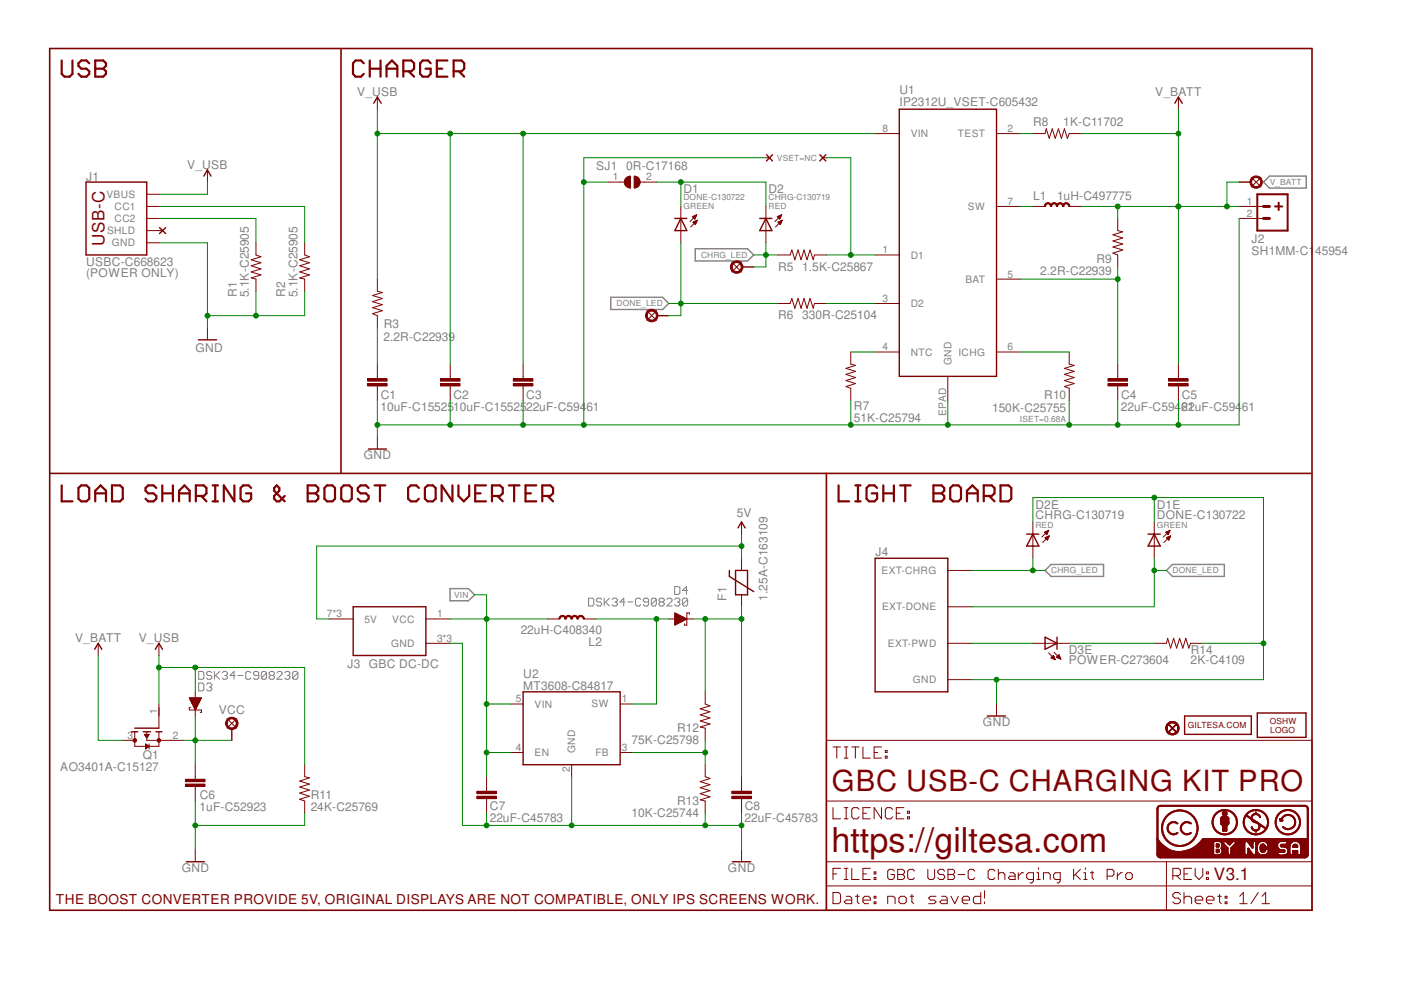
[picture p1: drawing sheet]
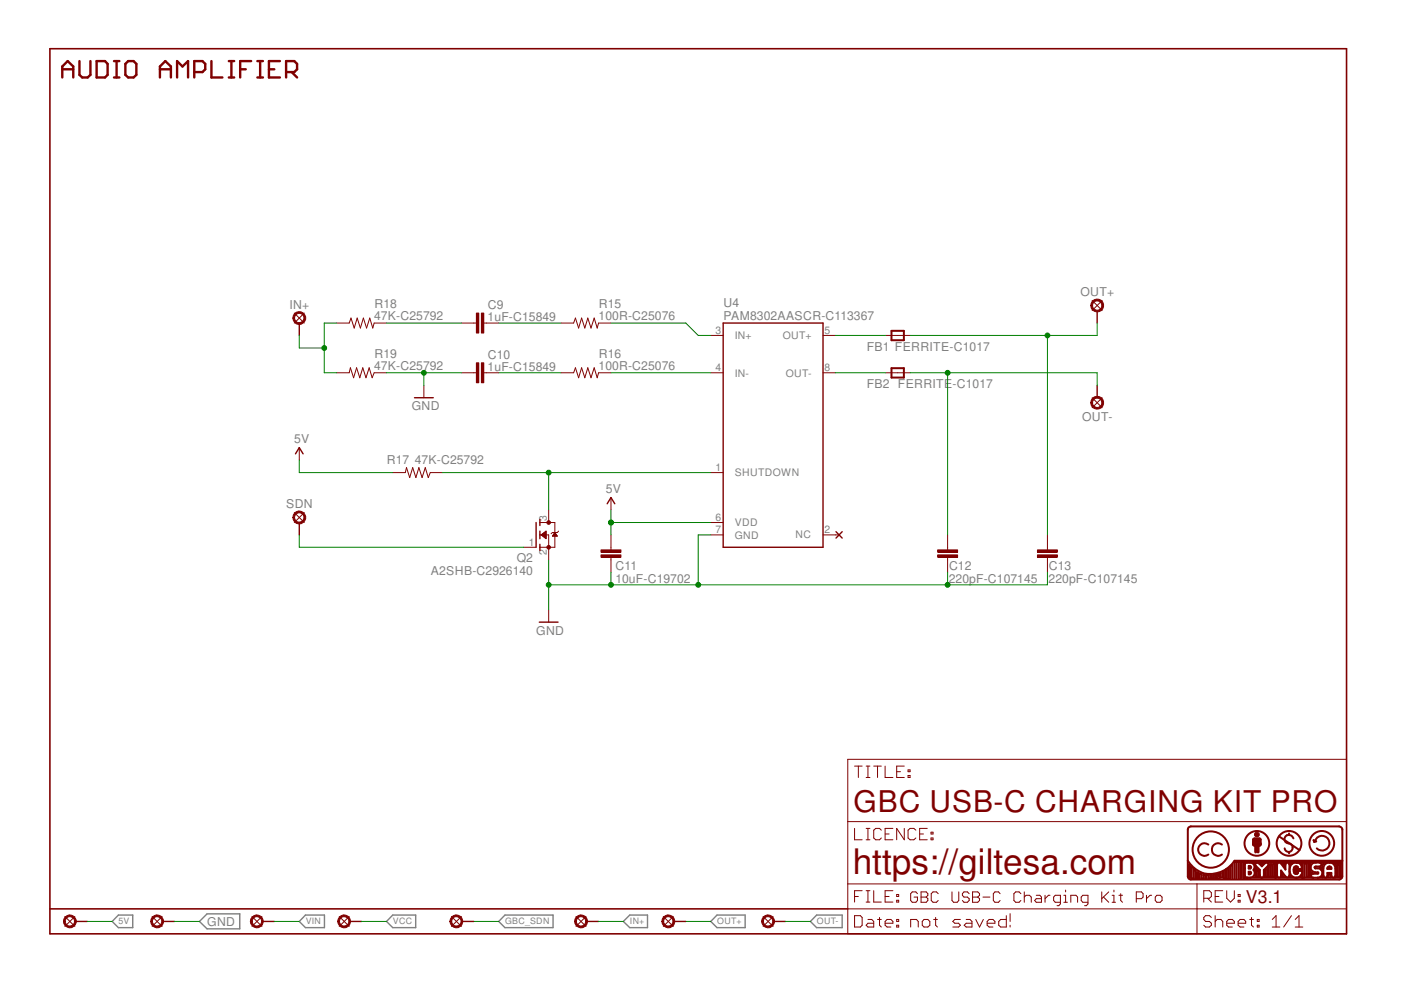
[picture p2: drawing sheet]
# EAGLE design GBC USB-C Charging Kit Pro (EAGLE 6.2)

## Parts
C1  10uF-C15525  C0402_S  [C0402_S]
C2  10uF-C15525  C0402_S  [C0402_S]
C3  22uF-C59461  C0603_SMALL  [C0603_S]
C4  22uF-C59461  C0603_SMALL  [C0603_S]
C5  22uF-C59461  C0603_SMALL  [C0603_S]
C6  1uF-C52923  C0402_S  [C0402_S]
C7  22uF-C45783  C0805_SMALL  [C0805_S]
C8  22uF-C45783  C0805_SMALL  [C0805_S]
C9  1uF-C15849  C0603_SMALL  [C0603_S]
C10  1uF-C15849  C0603_SMALL  [C0603_S]
C11  10uF-C19702  C0603_SMALL  [C0603_S]
C12  220pF-C107145  C0805_SMALL  [C0805_S]
C13  220pF-C107145  C0805_SMALL  [C0805_S]
D1  DONE-C130722  L0402  [L0402]
D1E  DONE-C130722  L0402  [L0402]
D2  CHRG-C130719  L0402  [L0402]
D2E  CHRG-C130719  L0402  [L0402]
D3  DSK34-C908230  DIODE-SCHOTTKY_SOD-123FL  [SOD-123FL]
D3E  POWER-C273604  L0402  [L0402]
D4  DSK34-C908230  DIODE-SCHOTTKY_SOD-123FL  [SOD-123FL]
F1  1.25A-C163109  FUSE0603_S  [F0603_S]
FB1  FERRITE-C1017  MICROBUILDER_FERRITE_SMALL  [MICROBUILDER__0805MP_S]
FB2  FERRITE-C1017  MICROBUILDER_FERRITE_SMALL  [MICROBUILDER__0805MP_S]
FD1  FIDUCIALUFIDUCIAL  [FIDUCIAL-MICRO]
FD2  FIDUCIALUFIDUCIAL  [FIDUCIAL-MICRO]
FD3  FIDUCIALUFIDUCIAL  [FIDUCIAL-MICRO]
J1  USBC-C668623  USB-CPOWER  [USB-C_6P]
J2  SH1MM-C145954  JST-21MM  [JST-2-1MM-SMD_RIGHT]
J3  GBC DC-DC  GBC_DC_DCDIP_V2  [GBC_DC_DC_DIP_V2]
J4  GBC_LED_V2  [GBC_LED_V2]
L1  1uH-C497775  INDUCTOR_2  [PSPMAA0402]
L2  22uH-C408340  INDUCTOR_2  [PSPMAA0402]
LOGO2  OSHW_LOGO_FILLX0150-NT  [OSHW_FILLX150_NOTEXT]
PP1  SOLDER_PAD-1.5  [SOLDER_PAD_1.5]
PP2  SOLDER_PAD-1.5  [SOLDER_PAD_1.5]
PP3  SOLDER_PAD-1.5  [SOLDER_PAD_1.5]
PP4  SOLDER_PAD-1.5  [SOLDER_PAD_1.5]
PP5  SOLDER_PAD-1.5  [SOLDER_PAD_1.5]
PP6  SOLDER_PAD-1.5  [SOLDER_PAD_1.5]
PP7  SOLDER_PAD-1.5  [SOLDER_PAD_1.5]
PP8  SOLDER_PAD-1.5  [SOLDER_PAD_1.5]
Q1  AO3401A-C15127  AO3401A_SMALL  [SOT23-3_S]
Q2  A2SHB-C2926140  MOSFET-NCHANNEL_SMALL  [SOT23-3_S]
R1  5.1K-C25905  R0402  [R0402]
R2  5.1K-C25905  R0402  [R0402]
R3  2.2R-C22939  R0603_SMALL  [R0603_S]
R5  1.5K-C25867  R0402  [R0402]
R6  330R-C25104  R0402  [R0402]
R7  51K-C25794  R0402  [R0402]
R8  1K-C11702  R0402  [R0402]
R9  2.2R-C22939  R0603_SMALL  [R0603_S]
R10  150K-C25755  R0402  [R0402]
R11  24K-C25769  R0402  [R0402]
R12  75K-C25798  R0402  [R0402]
R13  10K-C25744  R0402  [R0402]
R14  2K-C4109  R0402  [R0402]
R15  100R-C25076  R0402  [R0402]
R16  100R-C25076  R0402  [R0402]
R17  47K-C25792  R0402  [R0402]
R18  47K-C25792  R0402  [R0402]
R19  47K-C25792  R0402  [R0402]
SJ1  0R-C17168  JUMPER-SMD0402  [JUMPER-SMD_0402]
U1  IP2312U_VSET-C605432  IP2312_CUSTOM  [IP2312]
U2  MT3608-C84817  MT3608"  [SOT-23-6]
U4  PAM8302AASCR-C113367  PAM8302A_ASCR  [PAM8302AASCR]
U$1  VCC  PAD_1.25  [PAD_1.25]
U$2  SDN  PAD_1.0  [PAD_1.0]
U$3  CHRG_LED  SOLDER_PAD-1.3  [SOLDER_PAD_1.3]
U$6  CC-BY-NC-SA15MM  [CC-BY-NC-SA_15MM]
U$16  GILTESA.COM_MASK  [GILTESA.COM_MASK]
U$17  CC-NC-BCNIX  [CC-NC-B_NIX]
U$20  OUT+  SOLDER_PAD-2.0  [SOLDER_PAD_2.0]
U$21  CC-NC-BCNIX  [CC-NC-B_NIX]
U$23  OUT-  SOLDER_PAD-2.0  [SOLDER_PAD_2.0]
U$24  CHRG_LED  SOLDER_PAD-1.3  [SOLDER_PAD_1.3]
U$25  DONE_LED  SOLDER_PAD-1.3  [SOLDER_PAD_1.3]
U$30  IN+  SOLDER_PAD-1.3  [SOLDER_PAD_1.3]

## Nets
5V: C11.1 F1.2 J3.7(5V) J3.7_1(5V) J3.7_2(5V) PP1.P$1 R17.2 U4.6(VDD)
CHRG_LED: D2.A D2E.A J4.EXT-CHRG R5.1 U$24.P$1
DONE_LED: D1.A D1E.A J4.EXT-DONE R6.1 U$25.P$1
GBC_SDN: PP5.P$1 Q2.1(G) U$2.P$1
GND: C1.1 C2.1 C3.1 C4.1 C5.1 C6.2 C7.1 C8.1 C10.2 C11.2 C12.2 C13.2 D1E.C D2E.C J1.GND1(GND) J1.GND2(GND) J2.2 J3.3(GND) J3.3_1(GND) J3.3_2(GND) J4.GND PP2.P$1 Q2.2(S) R1.2 R2.2 R7.1 R10.1 R11.1 R13.2 R14.1 R19.1 SJ1.1 U1.EPAD(GND) U2.2(GND) U4.7(GND)
IN+: PP6.P$1 R18.1 R19.2 U$30.P$1
N$1: D1.C D2.C SJ1.2
N$2: C8.2 D4.C F1.1 R12.1
N$3: D4.A L2.P$2 U2.1(SW)
N$4: J1.B5(CC2) R1.1
N$6: R8.2 U1.2(TEST)
N$7: R12.2 R13.1 U2.3(FB)
N$9: R16.2 U4.4(IN-)
N$10: D3E.A J4.EXT-PWD
N$11: D3E.C R14.2
N$12: R15.2 U4.3(IN+)
N$13: J1.A5(CC1) R2.1
N$14: C4.2 R9.1 U1.5(BAT)
N$15: C1.2 R3.1
N$16: C10.1 R16.1
N$17: FB2.1 U4.8(OUT-)
N$19: R5.2 U1.1(D1)
N$22: FB1.1 U4.5(OUT+)
N$23: C9.1 R15.1
N$25: C9.2 R18.2
N$27: R7.2 U1.4(NTC)
N$28: R10.2 U1.6(ICHG)
N$29: R6.2 U1.3(D2)
N$31: L1.P$1 U1.7(SW)
OUT+: C13.1 FB1.2 PP7.P$1 U$20.P$1
OUT-: C12.1 FB2.2 PP8.P$1 U$23.P$1
SDN: Q2.3(D) R17.1 U4.1(SHUTDOWN)
V_BATT: C5.2 J2.1 L1.P$2 Q1.3(D) R8.1 R9.2 U$3.P$1
V_USB: C2.2 C3.2 D3.A J1.VBUS1(VBUS) J1.VBUS2(VBUS) Q1.1(G) R3.2 R11.2 U1.8(VIN)
VCC: C6.1 D3.C PP4.P$1 Q1.2(S) U$1.P$1
VIN: C7.2 J3.1(VCC) L2.P$1 PP3.P$1 U2.4(EN) U2.5(VIN)
Unconnected: J1.SHLD1(SHLD) J1.SHLD2(SHLD) J1.SHLD3(SHLD) J1.SHLD4(SHLD) J1.SHLD5(SHLD) J1.SHLD6(SHLD) J1.SHLD7(SHLD) J1.SHLD8(SHLD) U4.2(NC)

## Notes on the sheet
- USB | CHARGER | AUDIO AMPLIFIER
- VSET=NC
- GREEN | RED
- (POWER ONLY)
- ISET=0.68A
- LOAD SHARING & BOOST CONVERTER | LIGHT BOARD
- RED | GREEN
- GBC USB-C CHARGING KIT PRO | GBC USB-C CHARGING KIT PRO
- https://giltesa.com | https://giltesa.com
- V3.1 | V3.1
- THE BOOST CONVERTER PROVIDE 5V, ORIGINAL DISPLAYS ARE NOT COMPATIBLE, ONLY IPS SCREENS WORK.

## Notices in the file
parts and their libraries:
SparkFun: Licensing: CC v3.0 Share-Alike You are welcome to use this library for commercial purposes.
SparkFun-PowerSymbols: Licensing: Creative Commons ShareAlike 4.0 International - https://creativecommons.org/licenses/by-sa/4.0
cc-by-nc-sa: All hardware is licensed under the Creative Commons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
